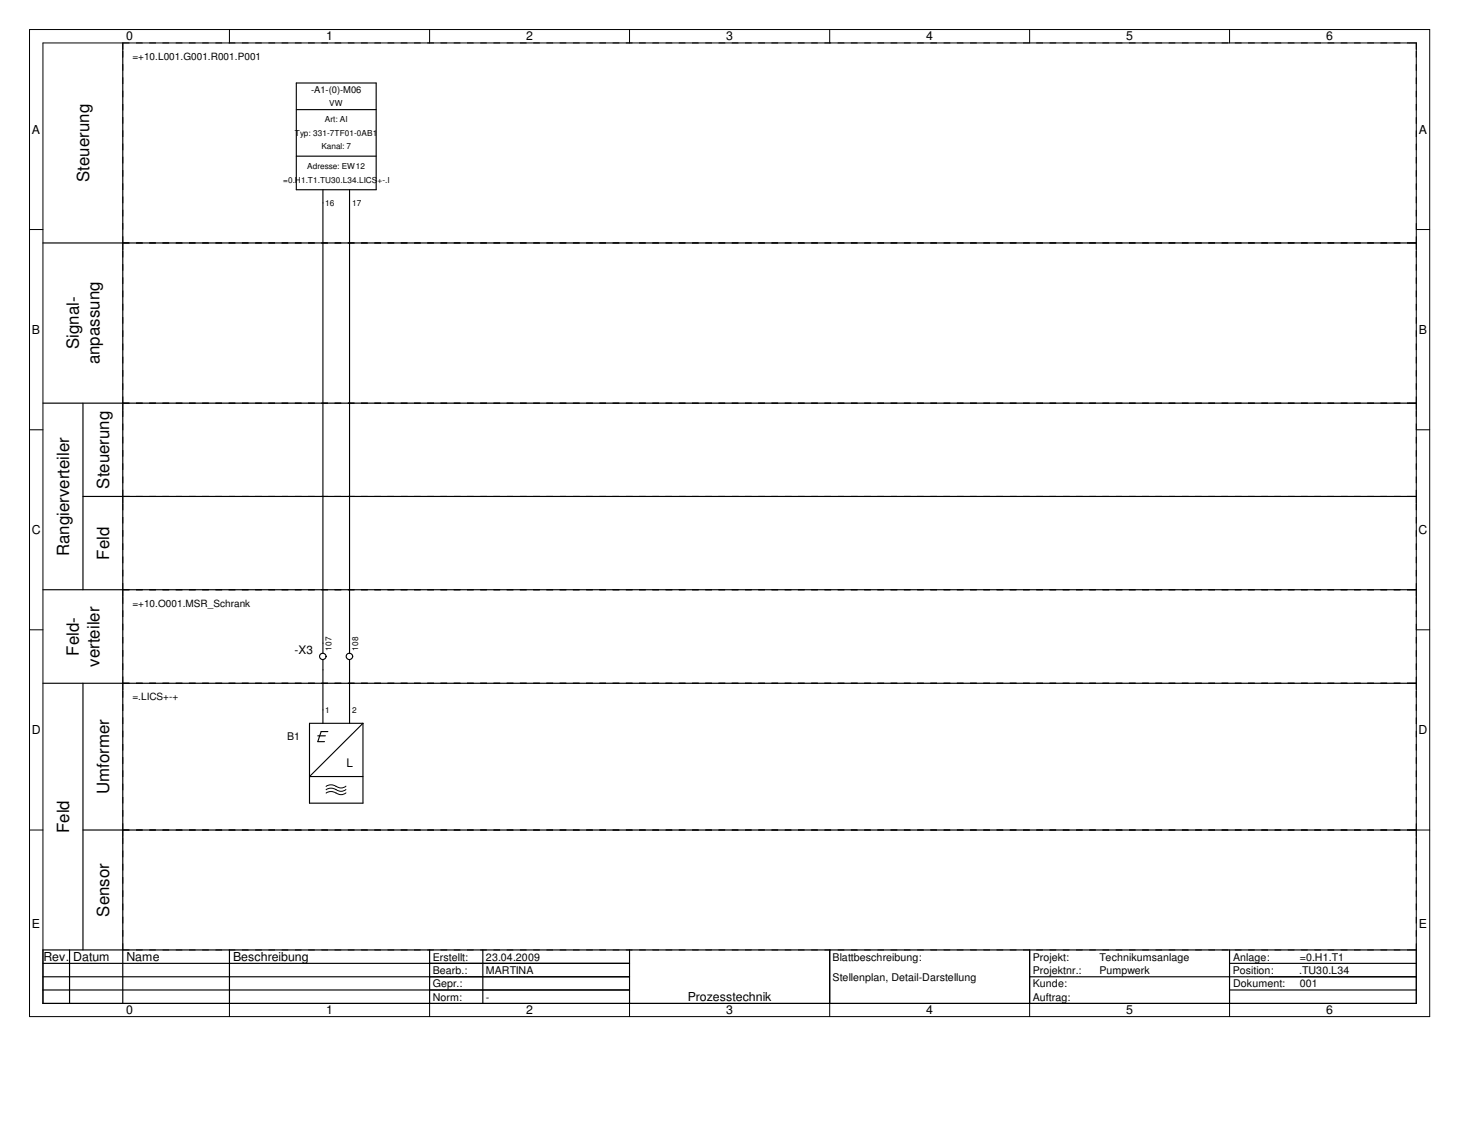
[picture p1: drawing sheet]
<svg xmlns="http://www.w3.org/2000/svg" width="279mm" height="216mm" viewBox="0 0 279 216" stroke-linecap="round" stroke-linejoin="round" font-family="sans-serif">
<g fill="none" stroke="#000" stroke-width=".19">
<path d="M5.6 5.6h265v186.8h-265zM8.1 8.1h260v181.8h-260zM23.2 8.1v1.3M43.4 5.6v2.5M81.3 5.6v2.5M119.2 5.6v2.5M157.1 5.6v2.5M194.9 5.6v2.5M232.7 5.6v2.5M5.6 43.4h2.5M23.2 46v1.2M266.8 46h1.3"/>
<path d="M268.1 43.4h2.5M23.2 76.3v1.2M266.8 76.3h1.3M5.6 81.3h2.5M23.2 93.9v1.3M266.8 93.9h1.3M268.1 81.3h2.5M5.6 119.2h2.5M23.2 111.6v1.3M266.8 111.6h1.3M268.1 119.2h2.5M23.2 129.3v1.3"/>
<path d="M266.8 129.3h1.3M5.6 157.1h2.5M23.2 157.1v1.2M61.7 148.8a1.61 1.61 0 0 1 1.9 0M61.7 149.4a1.61 1.61 0 0 1 1.9 0M61.7 150.1a1.61 1.61 0 0 1 1.9 0M63.6 148.8a1.45 1.45 0 0 0 1.9 0M63.6 149.4a1.45 1.45 0 0 0 1.9 0M63.6 150a1.45 1.45 0 0 0 1.9 0M266.8 157.1h3.8M266.8 179.7h1.3M43.4 189.9v2.5"/>
<path d="M81.3 189.9v2.5M119.2 189.9v2.5M157.1 189.9v2.5M194.9 189.9v2.5M232.7 189.9v2.5"/>
</g>
<g fill="none" stroke="#000" stroke-width=".22">
<path d="M23.2 8.1v181.8M8.1 46h260M8.1 76.3h260M15.7 76.3v35.3M15.7 93.9h252.4M8.1 111.6h260M8.1 129.3h260M15.7 129.3v50.4M15.7 157.1h252.4M8.1 179.7h260v10.2h-260zM13.2 179.7v10.2M43.4 179.7v10.2"/>
<path d="M81.3 179.7v10.2M91.4 179.7v10.2M119.2 179.7v10.2M157.1 179.7v10.2M194.9 179.7v10.2M232.7 179.7v10.2M8.1 184.8h111.1M8.1 182.3h111.1M8.1 187.3h111.1M194.9 184.8h73.2M232.7 182.3h35.4M232.7 187.3h35.4"/>
</g>
<g fill="none" stroke="#000" stroke-width=".19" stroke-dasharray="1.3 1.3" stroke-linecap="butt">
<path d="M23.2 8.1h243.6M23.2 46h243.6M23.2 46v-36.6M268.1 46v-36.6M23.2 76.3h243.6M23.2 76.3v-29.1M268.1 76.3v-29.1M23.2 93.9h243.6M23.2 93.9v-16.4M268.1 93.9v-16.4M23.2 111.6h243.6M23.2 111.6v-16.4"/>
<path d="M268.1 111.6v-16.4M23.2 129.3h243.6M23.2 129.3v-16.4M268.1 129.3v-16.4M23.2 157.1h243.6M23.2 157.1v-26.5M268.1 157.1v-26.5M23.2 179.7h243.6M23.2 179.7v-21.4M268.1 179.7v-21.4"/>
</g>
<g fill="none" stroke="#000" stroke-width=".21">
<path d="M56.1 15.7h15.1v20.2h-15.1zM56.1 20.7h15.1M56.1 29.5h15.1M61.1 35.9v87.7M66.2 35.9v87.7M58.6 136.9h10.1v15.1h-10.1zM60.2 139.2h1.4M61.1 124.8v12.1M62.1 138.4h-1.3l-.6 1.9h1.2M66.2 124.8v12.1M68.7 136.9l-10.1 10h10.1"/>
<circle cx="61.1" cy="124.2" r=".61"/>
<circle cx="66.2" cy="124.2" r=".61"/>
</g>
<g font-size="3.2">
<text x="16.9" y="34.4" transform="rotate(-90 16.9 34.4)">Steuerung</text>
<text x="14.9" y="66.1" transform="rotate(-90 14.9 66.1)">Signal-</text>
<text x="18.8" y="69" transform="rotate(-90 18.8 69)">anpassung</text>
<text x="20.7" y="92.5" transform="rotate(-90 20.7 92.5)">Steuerung</text>
<text x="13.1" y="105.2" transform="rotate(-90 13.1 105.2)">Rangierverteiler</text>
<text x="20.7" y="105.9" transform="rotate(-90 20.7 105.9)">Feld</text>
<text x="14.9" y="124.1" transform="rotate(-90 14.9 124.1)">Feld-</text>
<text x="18.8" y="126.2" transform="rotate(-90 18.8 126.2)">verteiler</text>
<text x="20.7" y="150.2" transform="rotate(-90 20.7 150.2)">Umformer</text>
<text x="13.1" y="157.6" transform="rotate(-90 13.1 157.6)">Feld</text>
<text x="20.7" y="173.4" transform="rotate(-90 20.7 173.4)">Sensor</text>
</g>
<g font-size="2.3">
<text x="23.9" y="7.7">0</text>
<text x="61.7" y="7.7">1</text>
<text x="99.6" y="7.7">2</text>
<text x="137.5" y="7.7">3</text>
<text x="175.3" y="7.7">4</text>
<text x="213.2" y="7.7">5</text>
<text x="251" y="7.7">6</text>
<text x="6.1" y="25.4">A</text>
<text x="268.6" y="25.4">A</text>
<text x="6.1" y="63.2">B</text>
<text x="268.6" y="63.2">B</text>
<text x="6" y="101.1">C</text>
<text x="268.5" y="101.1">C</text>
<text x="6" y="138.9">D</text>
<text x="268.5" y="138.9">D</text>
<text x="6.1" y="175.6">E</text>
<text x="268.6" y="175.6">E</text>
<text x="8.2" y="181.9">Rev. Datum</text>
<text x="23.9" y="181.9">Name</text>
<text x="44.1" y="181.9">Beschreibung</text>
<text x="23.9" y="191.9">0</text>
<text x="61.7" y="191.9">1</text>
<text x="99.6" y="191.9">2</text>
<text x="130.2" y="189.4">Prozesstechnik</text>
<text x="137.5" y="191.9">3</text>
<text x="175.3" y="191.9">4</text>
<text x="213.2" y="191.9">5</text>
<text x="251" y="191.9">6</text>
</g>
<g font-size="2.2">
<text x="55.8" y="123.7">-X3</text>
<text x="65.6" y="145.2">L</text>
</g>
<g font-size="2">
<text x="54.4" y="140.1">B1</text>
<text x="81.9" y="184.3">Bearb.:</text>
<text x="81.9" y="181.8">Erstellt:</text>
<text x="92" y="181.8">23.04.2009</text>
<text x="92" y="184.3">MARTINA</text>
<text x="157.6" y="185.5">Stellenplan, Detail-Darstellung</text>
<text x="157.6" y="181.8">Blattbeschreibung:</text>
<text x="195.5" y="181.8">Projekt:</text>
<text x="195.5" y="184.3">Projektnr.:</text>
<text x="208.1" y="181.8">Technikumsanlage</text>
<text x="208.1" y="184.3">Pumpwerk</text>
<text x="233.3" y="184.3">Position:</text>
<text x="233.4" y="181.8">Anlage:</text>
<text x="246" y="184.3">.TU30.L34</text>
<text x="246" y="181.8">=0.H1.T1</text>
<text x="81.9" y="186.8">Gepr.:</text>
<text x="81.9" y="189.4">Norm:</text>
<text x="92" y="189.4">-</text>
<text x="195.5" y="186.8">Kunde:</text>
<text x="195.5" y="189.4">Auftrag:</text>
<text x="233.4" y="186.8">Dokument:</text>
<text x="246" y="186.8">001</text>
</g>
<g font-size="1.9">
<text x="25.1" y="11.3">=+10.L001.G001.R001.P001</text>
<text x="25.1" y="114.8">=+10.O001.MSR_Schrank</text>
<text x="25.1" y="132.5">=.LICS+-+</text>
</g>
<text font-size="1.8" x="58.9" y="17.6">-A1-(0)-M06</text>
<g font-size="1.6">
<text x="61.5" y="23.2">Art: AI</text>
<text x="62.3" y="20">VW</text>
<text x="55.8" y="25.7">Typ: 331-7TF01-0AB1</text>
<text x="60.8" y="28.2">Kanal: 7</text>
<text x="53.6" y="34.5">=0.H1.T1.TU30.L34.LICS+-.I</text>
<text x="58.2" y="32">Adresse: EW12</text>
<text x="61.6" y="38.9">16</text>
<text x="66.6" y="38.9">17</text>
<text x="62.8" y="123.1" transform="rotate(-90 62.8 123.1)">107</text>
<text x="67.8" y="123.1" transform="rotate(-90 67.8 123.1)">108</text>
<text x="61.6" y="134.9">1</text>
<text x="66.6" y="134.9">2</text>
</g>
</svg>
